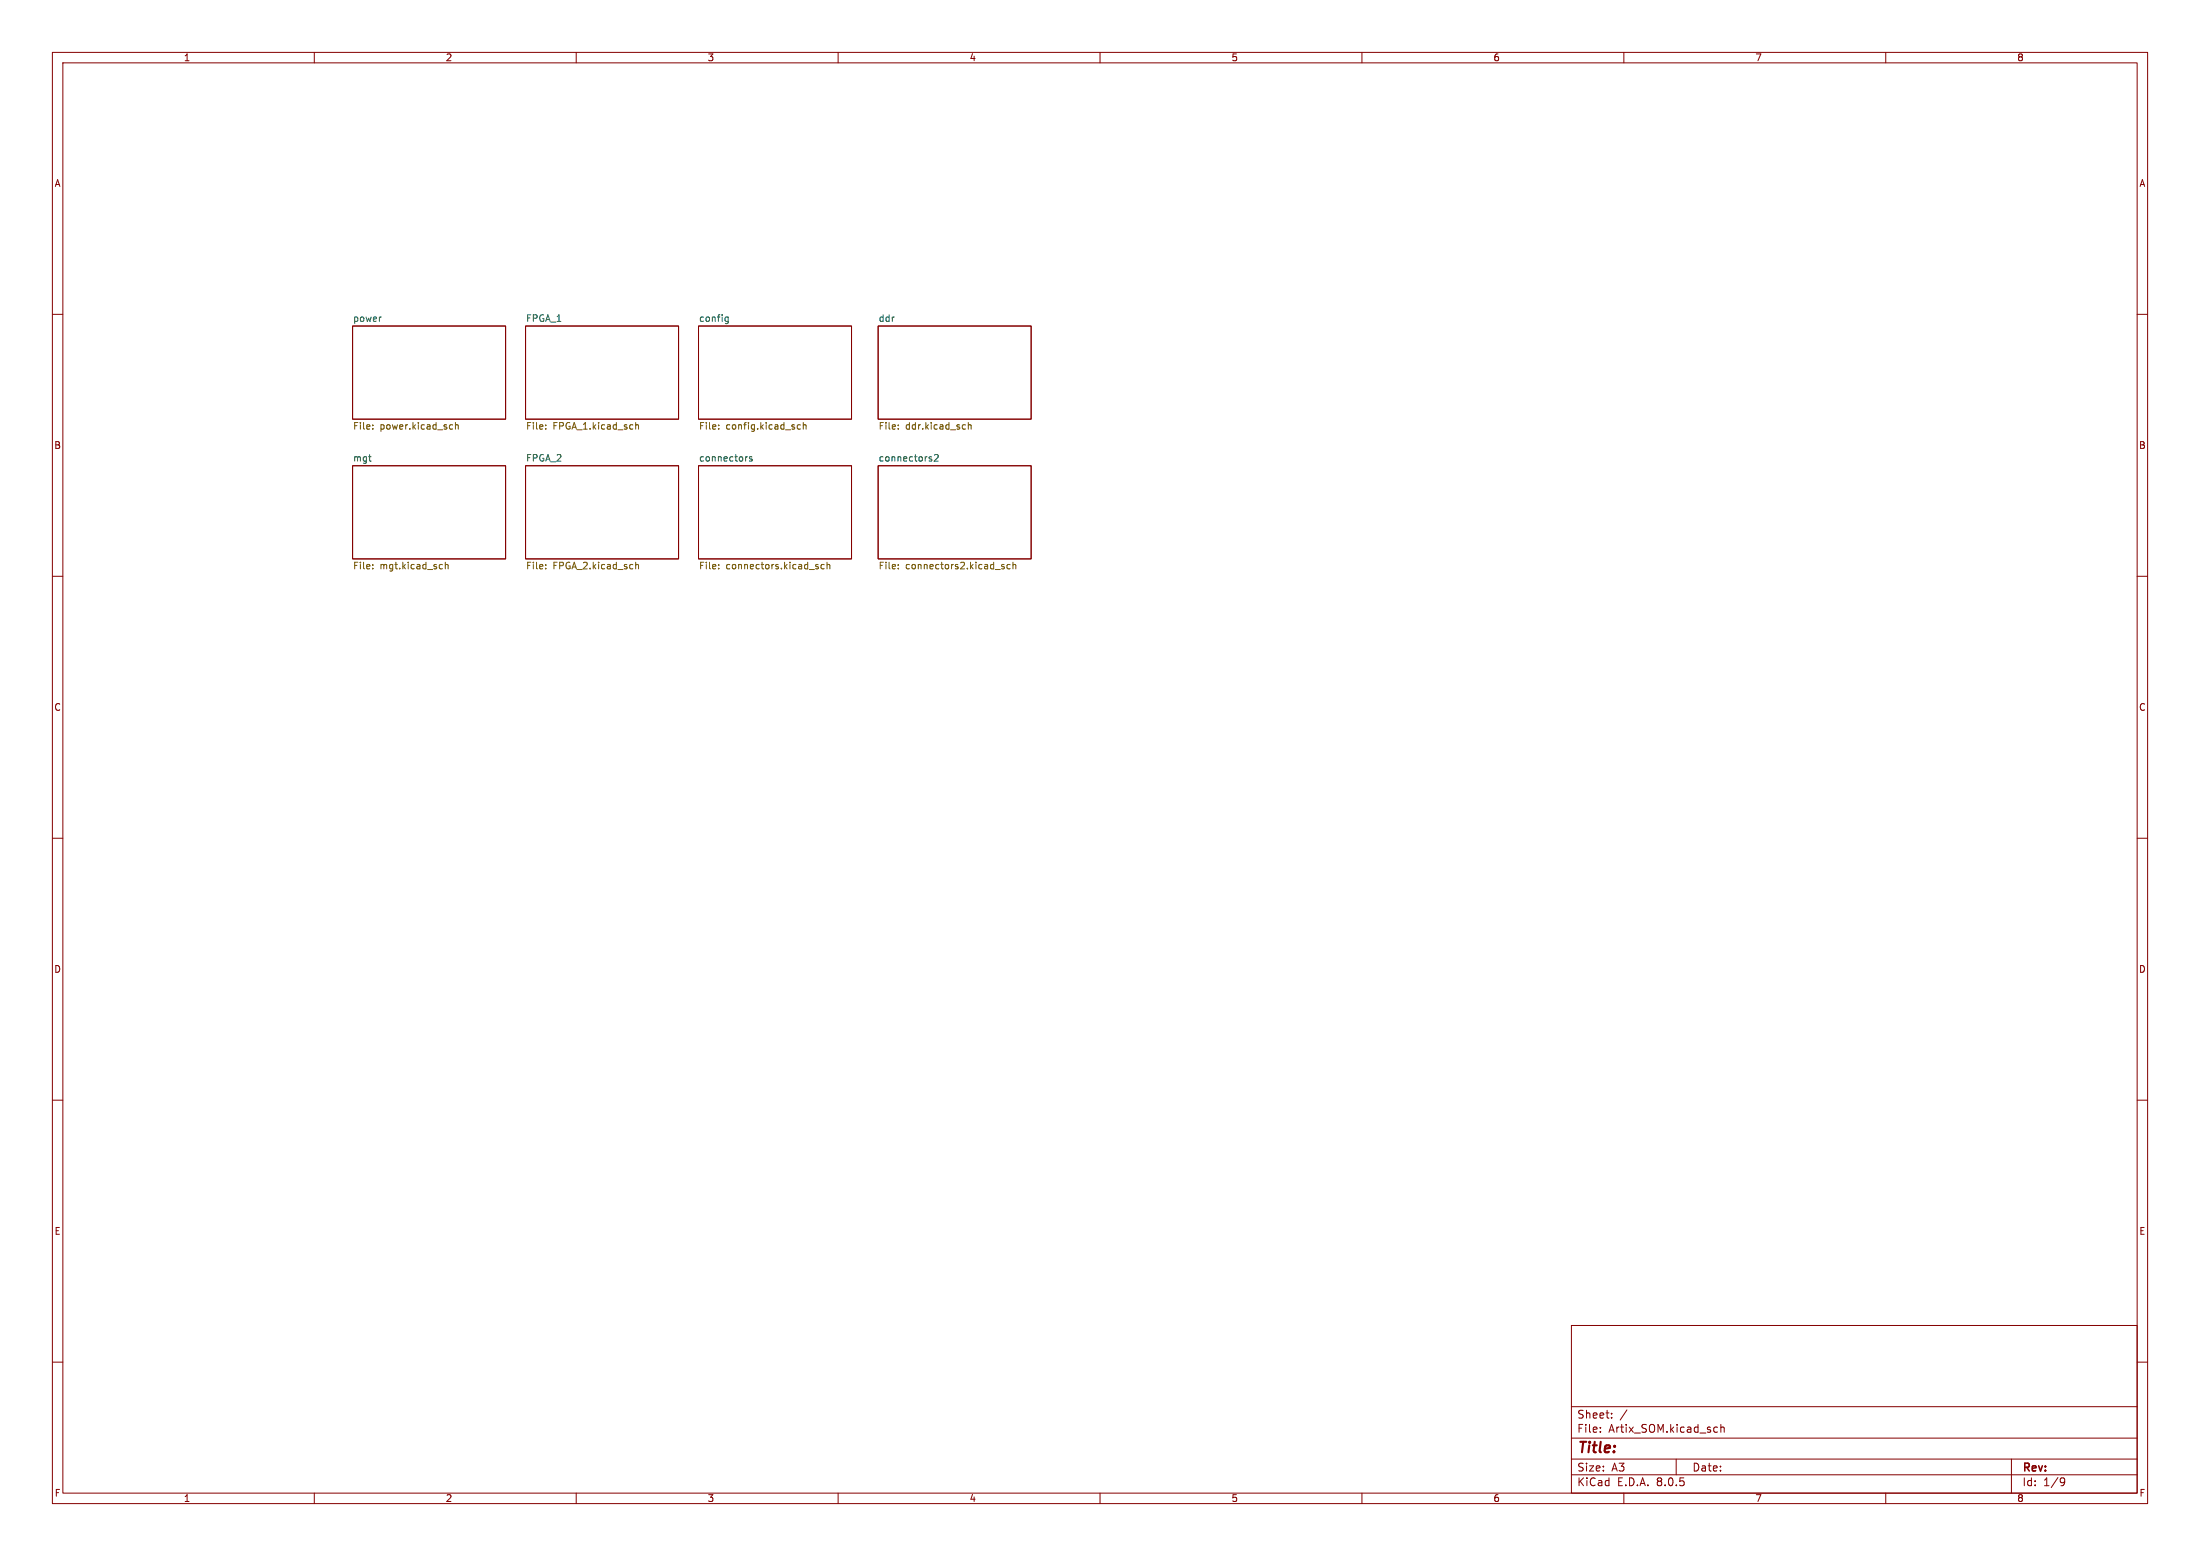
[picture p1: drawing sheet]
<svg xmlns="http://www.w3.org/2000/svg" width="420mm" height="297mm" viewBox="0 0 420 297" stroke-linecap="round" stroke-linejoin="round" font-family="sans-serif">
<g fill="none" stroke="#840000" stroke-width=".19">
<path d="M10 10h400v277h-400zM12 12h396v273h-396zM60 10v2M110 10v2M160 10v2M210 10v2M260 10v2M310 10v2M360 10v2M10 60h2M408 60h2M67.3 62.2h29.2v17.8h-29.2z"/>
<path d="M100.3 62.2h29.2v17.8h-29.2zM133.3 62.2h29.3v17.8h-29.3zM167.6 62.2h29.2v17.8h-29.2zM67.3 88.9h29.2v17.8h-29.2zM100.3 88.9h29.2v17.8h-29.2zM133.3 88.9h29.3v17.8h-29.3zM167.6 88.9h29.2v17.8h-29.2zM10 110h2M408 110h2M10 160h2M408 160h2M10 210h2"/>
<path d="M408 210h2M10 260h2M300 253h108v32h-108zM408 260h2M300 278.5h108M300 274.5h108M300 268.5h108M305.5 273.2v.2M305.5 272.5v.1M307.7 270.5v.2M307.7 269.8v.1M310.6 269.1l-1.3 1.9"/>
<path d="M320 278.5v3M327.4 272.4l.5 .1M327.9 273.3l-.5 .1M328.5 272.5l.2-.1 .4 .1 .1 .9M328.5 271.9v1.5M384 278.5v6.5M60 285v2M110 285v2M160 285v2M210 285v2M260 285v2M300 281.5h108"/>
<path d="M310 285v2M360 285v2M393.6 282.1l.5 .1a.99 .99 0 0 1-.4 1.4h-.3M394.2 282.7l-.3 .3h-.3"/>
</g>
<path d="M72.7 60.5h.1M138.5 61.3h.5M138.5 60.6h.5M139 60.5v1l-.2 .3-.3-.1M70.4 87.2h.5M70.7 88h.2M142.7 87.2h-.2M143.5 87.2h-.3l-.1 .2v.1l.4 .2v.3h-.4M177.7 87.6l.2 .2-.2 .2M177.7 87.2h.1M178.4 86.9l.5-.1 .2 .3-.8 .9h.8" fill="none" stroke="#006464" stroke-width=".19"/>
<g fill="none" stroke="#725600" stroke-width=".19">
<path d="M71.2 81.1v.2M71.2 81.8v.1M86 81.1h.4M86.4 81.9h-.4M86.9 81.2l.2-.1h.3l.1 .8M86.9 80.6v1.3M104.2 81.1v.2M104.2 81.8v.1M121.4 81.2l.1-.1h.3l.1 .8M121.4 80.6v1.3M137.2 81.1v.2M137.2 81.8v.1"/>
<path d="M152.8 81.1h-.4l-.2 .2 .1 .6h.5M153.3 81.2l.2-.1h.3l.1 .8M153.3 80.6v1.3M171.5 81.8v.1M171.5 81.1v.2M184.2 81.1h.1M184.3 81.9h-.1M184.9 80.6v1.3M184.9 81.2l.1-.1h.3l.1 .8M71.2 108.5v.1M71.2 107.8v.1M84.1 107.7l.4 .1"/>
<path d="M84.5 108.5l-.4 .1M85 107.9l.2-.2 .3 .1 .1 .8M85 107.3v1.3M104.2 108.5v.1M104.2 107.8v.1M121.4 107.9l.1-.2 .3 .1 .1 .8M121.4 107.3v1.3M137.2 108.5v.1M137.2 107.8v.1M156.1 108.2l.1 .1-.1 .3M156.1 107.7l.1 .1M157.3 107.8l-.3-.1-.3 .3 .2 .5h.4"/>
<path d="M157.9 107.9l.2-.2 .3 .1v.8M157.9 107.3v1.3M171.5 107.8v.1M171.5 108.5v.1M191.3 108.1l.4 .2v.2l-.4 .1M191.3 107.8h.4M192.8 107.8l-.3-.1-.3 .3 .2 .5h.4M193.4 107.9l.2-.2 .3 .1v.8M193.4 107.3v1.3"/>
</g>
<text font-size="2.8" fill="#840000" x="301" y="277.9">Title:</text>
<g font-size="2.1" fill="#840000">
<text x="301" y="273.7">File:</text>
<text x="301" y="271">Sheet:</text>
<text x="307.1" y="273.7">Artix_SOM.kicad_sch</text>
<text x="301" y="281.1">Size:</text>
<text x="307.6" y="281.1">A3</text>
<text x="323" y="281.1">Date:</text>
<text x="386" y="281.3">Rev:</text>
<text x="301" y="283.9">KiCad</text>
<text x="308.7" y="283.9">E.D.A.</text>
<text x="316.3" y="283.9">8.0.5</text>
<text x="386" y="283.9">Id:</text>
<text x="390.1" y="283.9">1/9</text>
</g>
<g font-size="1.8" fill="#840000">
<text x="35" y="11.9">1</text>
<text x="85" y="11.9">2</text>
<text x="135" y="11.9">3</text>
<text x="185" y="11.9">4</text>
<text x="235" y="11.9">5</text>
<text x="285" y="11.9">6</text>
<text x="335" y="11.9">7</text>
<text x="385" y="11.9">8</text>
<text x="10.3" y="35.9">A</text>
<text x="408.3" y="35.9">A</text>
<text x="10.3" y="85.9">B</text>
<text x="408.2" y="85.9">B</text>
<text x="10.3" y="135.9">C</text>
<text x="408.2" y="135.9">C</text>
<text x="10.3" y="185.9">D</text>
<text x="408.2" y="185.9">D</text>
<text x="10.3" y="235.9">E</text>
<text x="408.3" y="235.9">E</text>
<text x="10.3" y="285.9">F</text>
<text x="35" y="286.9">1</text>
<text x="85" y="286.9">2</text>
<text x="135" y="286.9">3</text>
<text x="185" y="286.9">4</text>
<text x="235" y="286.9">5</text>
<text x="285" y="286.9">6</text>
<text x="335" y="286.9">7</text>
<text x="385" y="286.9">8</text>
<text x="408.3" y="285.9">F</text>
</g>
<g font-size="1.8" fill="#006464">
<text x="67.3" y="61.5">power</text>
<text x="100.3" y="61.5">FPGA_1</text>
<text x="133.3" y="61.5">config</text>
<text x="167.6" y="61.5">ddr</text>
<text x="67.3" y="88.2">mgt</text>
<text x="100.3" y="88.2">FPGA_2</text>
<text x="133.3" y="88.2">connectors</text>
<text x="167.6" y="88.2">connectors2</text>
</g>
<g font-size="1.8" fill="#725600">
<text x="67.3" y="82.3">File:</text>
<text x="72.5" y="82.3">power.kicad_sch</text>
<text x="100.3" y="82.3">File:</text>
<text x="105.6" y="82.3">FPGA_1.kicad_sch</text>
<text x="133.3" y="82.3">File:</text>
<text x="138.6" y="82.3">config.kicad_sch</text>
<text x="167.6" y="82.3">File:</text>
<text x="172.9" y="82.3">ddr.kicad_sch</text>
<text x="67.3" y="109">File:</text>
<text x="72.5" y="109">mgt.kicad_sch</text>
<text x="100.3" y="109">File:</text>
<text x="105.6" y="109">FPGA_2.kicad_sch</text>
<text x="133.3" y="109">File:</text>
<text x="138.6" y="109">connectors.kicad_sch</text>
<text x="167.6" y="109">File:</text>
<text x="172.9" y="109">connectors2.kicad_sch</text>
</g>
</svg>
